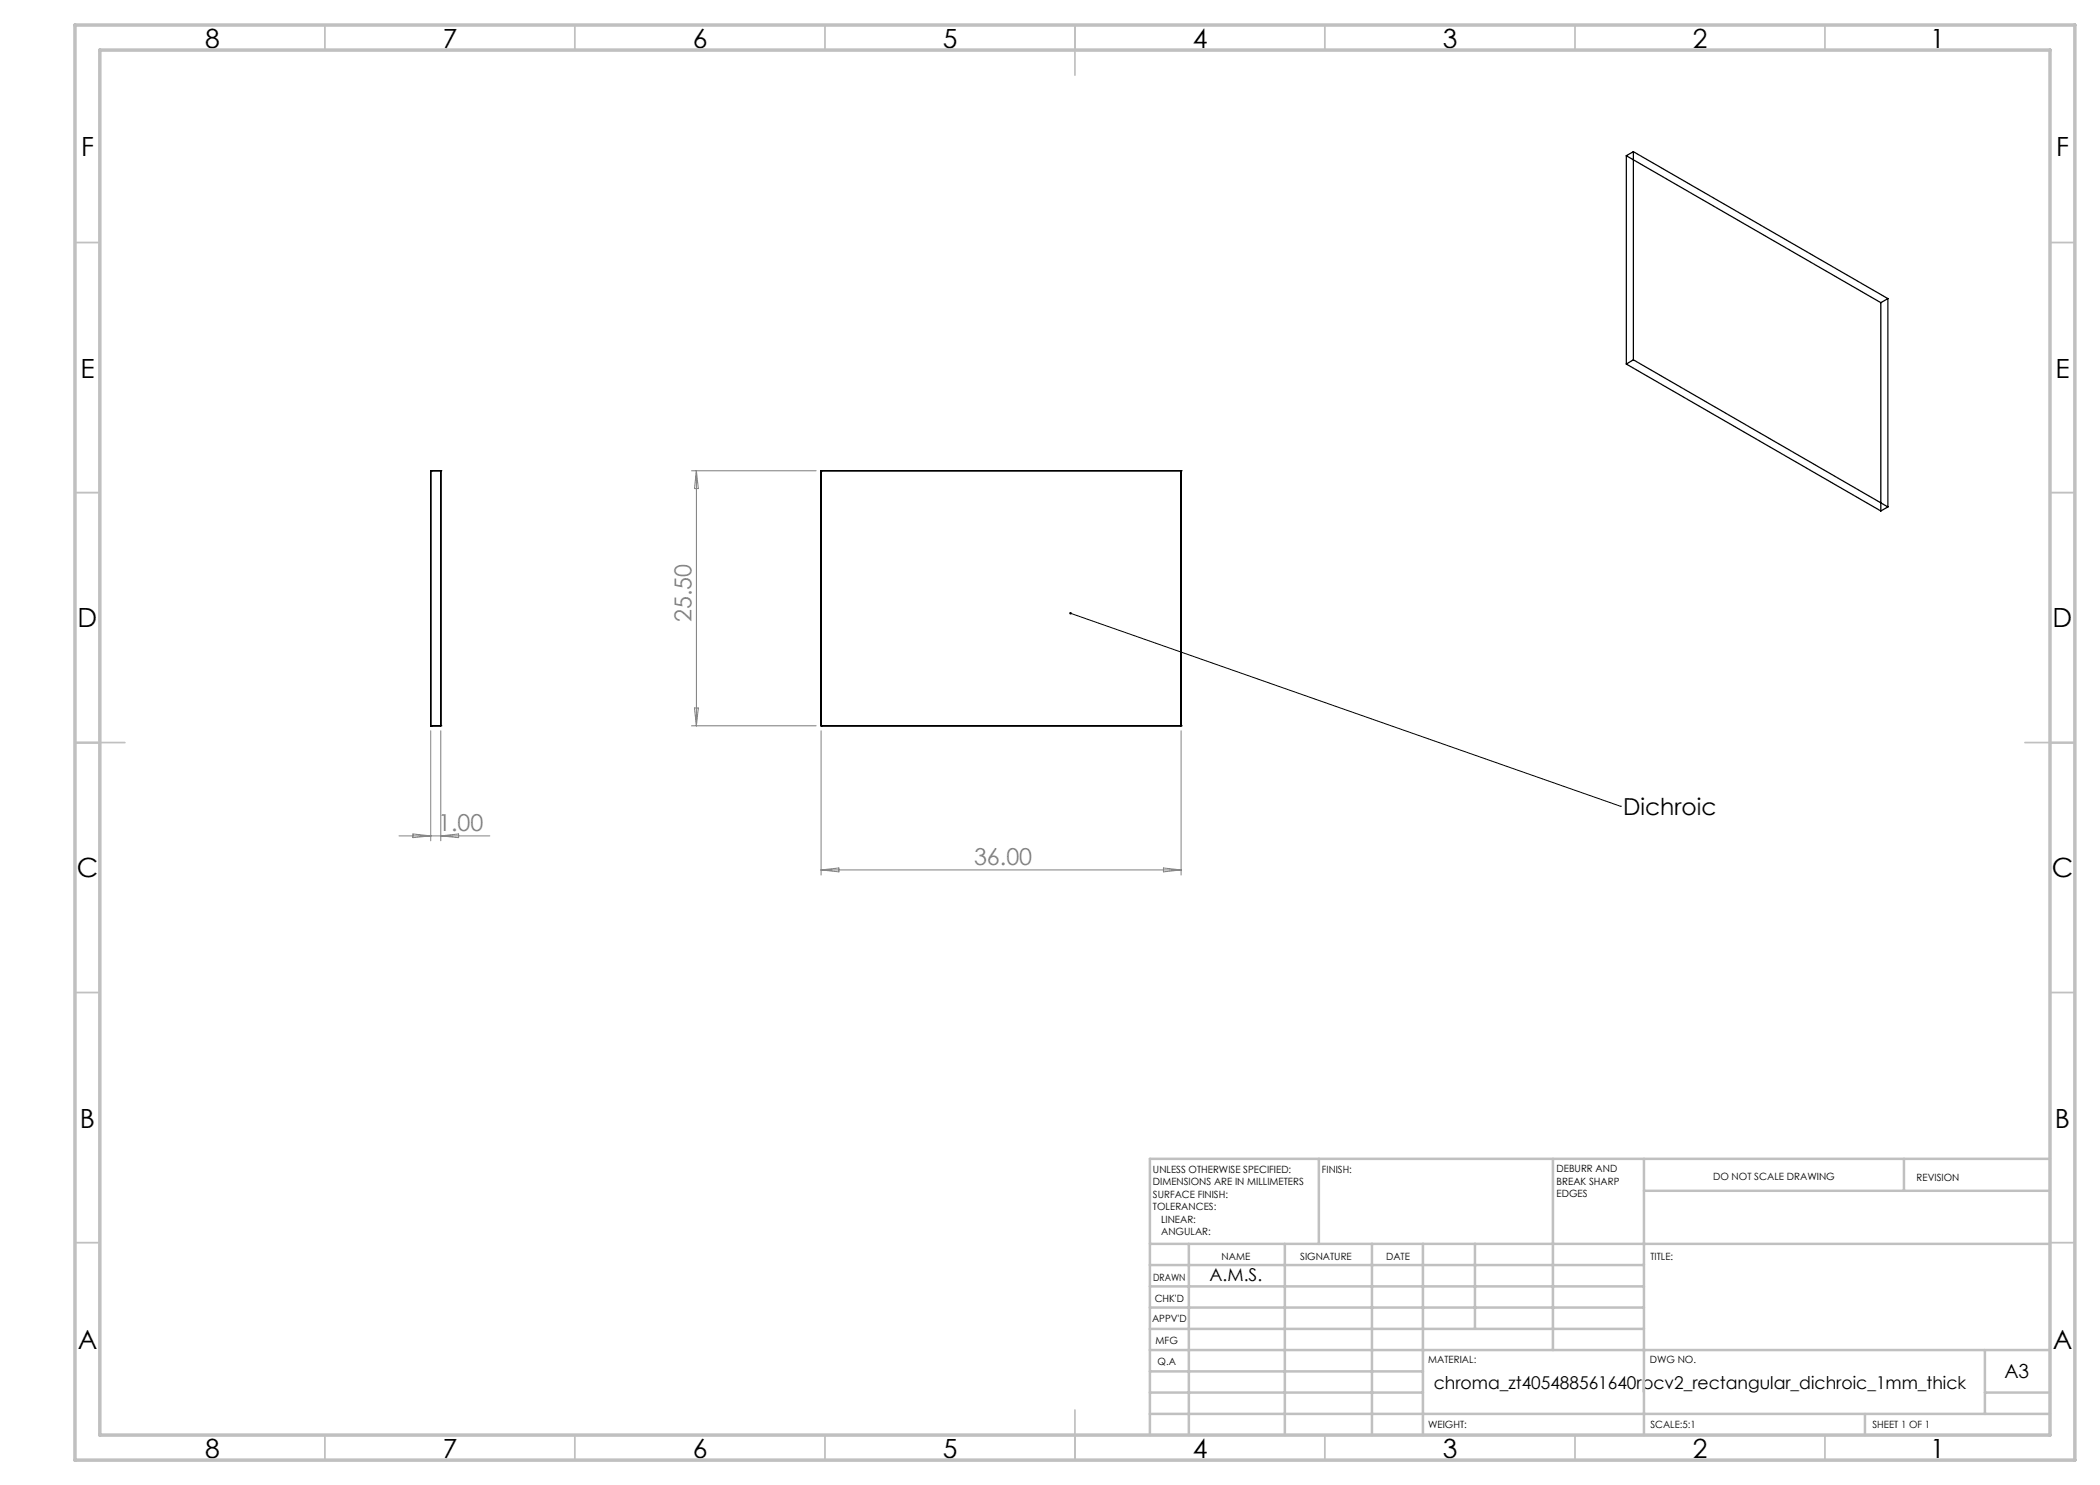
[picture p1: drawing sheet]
<svg xmlns="http://www.w3.org/2000/svg" width="420mm" height="297mm" viewBox="0 0 420 297" stroke-linecap="round" stroke-linejoin="round" font-family="sans-serif">
<g fill="none" stroke="#000" stroke-width=".25">
<path d="M325.3 31.1l50.9 29.4M325.3 31.1v41.7M326.7 30.3l50.9 29.4M326.7 30.3v41.7M326.7 30.3l-1.4 .8M377.6 59.7l-1.4 .8M377.6 59.7v41.7M325.3 72.8l50.9 29.4M326.7 72l50.9 29.4M326.7 72l-1.4 .8M376.2 60.5v41.7M86.1 94.2h.1"/>
<path d="M86.1 94.2h2.1M86.1 94.2v51M88.2 94.2h.1M88.2 94.2v51M164.2 94.2h.1M164.2 94.2v51M164.2 94.2h72M236.2 94.2h.1M236.2 94.2v51M377.6 101.4l-1.4 .8M86.1 145.2h.1M86.1 145.2h2.1"/>
<path d="M88.2 145.2h.1M164.2 145.2h.1M164.2 145.2h72M236.2 145.2h.1"/>
</g>
<path d="M214.1 122.7l110 38.6M324.1 161.3h.1" fill="none" stroke="#000" stroke-width=".2"/>
<g fill="none" stroke="#808080" stroke-width=".2">
<path d="M138.3 94.2h24.9M139.3 94.2v51M139.3 94.2l.4 3.5h-.8zM86.1 146.2v22M88.2 146.2v22M138.3 145.2h24.9M138.9 141.6h.8l-.4 3.6zM164.2 146.2v28.8M236.2 146.2v28.8M79.8 167.2h18.2M82.6 166.8l3.5 .4-3.5 .3zM88.2 167.2l3.5-.4v.7z"/>
<path d="M164.2 174h72M164.2 174l3.6-.4v.8zM232.7 173.6l3.5 .4-3.5 .4z"/>
</g>
<g fill="none" stroke="#c0c0c0" stroke-width=".35">
<path d="M65 5v5M115 5v5M165 5v5M215 5v10M265 5v5M315 5v5M365 5v5M15 48.5h5M410 48.5h5M15 98.5h5M410 98.5h5M15 148.5h10"/>
<path d="M405 148.5h10M15 198.5h5M410 198.5h5M15 248.5h5M410 248.5h5M65 287v5M115 287v5M165 287v5M215 282v10M265 287v5M315 287v5M365 287v5"/>
</g>
<g fill="none" stroke="#c0c0c0" stroke-width=".5">
<path d="M263.8 231.8v17M310.6 231.8v38.2M328.8 231.8v55.2M328.8 238.2h81.2M380.8 231.8v6.4M410 231.8h-180v55.2M230 248.8h180M230 257.3h98.8M230 253h98.8M237.8 248.8v38.2M257 248.8v38.2M274.4 248.8v38.2"/>
<path d="M284.6 248.8v38.2M295 248.8v17M230 265.8h98.8M230 261.5h98.8M230 278.5h54.6M230 274.3h54.6M230 270h180M397 278.5h13M397 270v12.8M230 282.8h180M373 282.8v4.2"/>
</g>
<path d="M15 5h400v287h-400zM20 10h390v277h-390z" fill="none" stroke="#c0c0c0" stroke-width=".7"/>
<path d="M213.9 122.4a.26 .26 0 0 1 .4 .1 .26 .26 0 0 1-.2 .4 .26 .26 0 0 1-.2-.3l.2 .1-.2-.1z" fill="#000"/>
<g font-size="5.3">
<text x="41" y="9.5">8</text>
<text x="88.5" y="9.5">7</text>
<text x="138.5" y="9.5">6</text>
<text x="188.5" y="9.5">5</text>
<text x="238.5" y="9.5">4</text>
<text x="288.5" y="9.5">3</text>
<text x="338.5" y="9.5">2</text>
<text x="386" y="9.5">1</text>
<text x="16.2" y="31.2">F</text>
<text x="411.2" y="31.2">F</text>
<text x="16.1" y="75.5">E</text>
<text x="411.1" y="75.5">E</text>
<text x="15.5" y="125.5">D</text>
<text x="410.5" y="125.5">D</text>
<text x="15.4" y="175.5">C</text>
<text x="410.4" y="175.5">C</text>
<text x="16" y="225.5">B</text>
<text x="411" y="225.5">B</text>
<text x="15.5" y="269.7">A</text>
<text x="410.5" y="269.7">A</text>
<text x="41" y="291.5">8</text>
<text x="88.5" y="291.5">7</text>
<text x="138.5" y="291.5">6</text>
<text x="188.5" y="291.5">5</text>
<text x="238.5" y="291.5">4</text>
<text x="288.5" y="291.5">3</text>
<text x="338.5" y="291.5">2</text>
<text x="386" y="291.5">1</text>
</g>
<g font-size="4.7" fill="#808080">
<text x="138.3" y="124.4" transform="rotate(-90 138.3 124.4)">25.50</text>
<text x="87.6" y="166.1">1.00</text>
<text x="194.8" y="173">36.00</text>
</g>
<text font-size="4.7" x="324.6" y="163">Dichroic</text>
<text font-size="3.9" x="400.9" y="275.5">A3</text>
<g font-size="3.5">
<text x="241.9" y="256.1">A.M.S.</text>
<text x="286.8" y="277.9">chroma_zt405488561640rpcv2_rectangular_dichroic_1mm_thick</text>
</g>
<g font-size="2">
<text x="230.6" y="234.6">UNLESS OTHERWISE SPECIFIED:</text>
<text x="230.6" y="237.1">DIMENSIONS ARE IN MILLIMETERS</text>
<text x="230.6" y="239.6">SURFACE FINISH:</text>
<text x="264.4" y="234.6">FINISH:</text>
<text x="311.3" y="234.5">DEBURR AND</text>
<text x="311.3" y="237">BREAK SHARP</text>
<text x="311.3" y="239.5">EDGES</text>
<text x="342.6" y="236">DO NOT SCALE DRAWING</text>
<text x="383.3" y="236.2">REVISION</text>
<text x="230.6" y="242.1">TOLERANCES:</text>
<text x="232.2" y="244.6">LINEAR:</text>
<text x="232.2" y="247.1">ANGULAR:</text>
<text x="244.3" y="252">NAME</text>
<text x="260" y="251.9">SIGNATURE</text>
<text x="277.2" y="251.9">DATE</text>
<text x="330.1" y="251.9">TITLE:</text>
<text x="230.6" y="256.1">DRAWN</text>
<text x="230.9" y="260.3">CHK'D</text>
<text x="230.4" y="264.4">APPV'D</text>
<text x="231.1" y="268.8">MFG</text>
<text x="231.5" y="273">Q.A</text>
<text x="285.6" y="272.5">MATERIAL:</text>
<text x="330" y="272.5">DWG NO.</text>
<text x="285.6" y="285.5">WEIGHT:</text>
<text x="330.1" y="285.6">SCALE:5:1</text>
<text x="374.5" y="285.6">SHEET 1 OF 1</text>
</g>
</svg>
